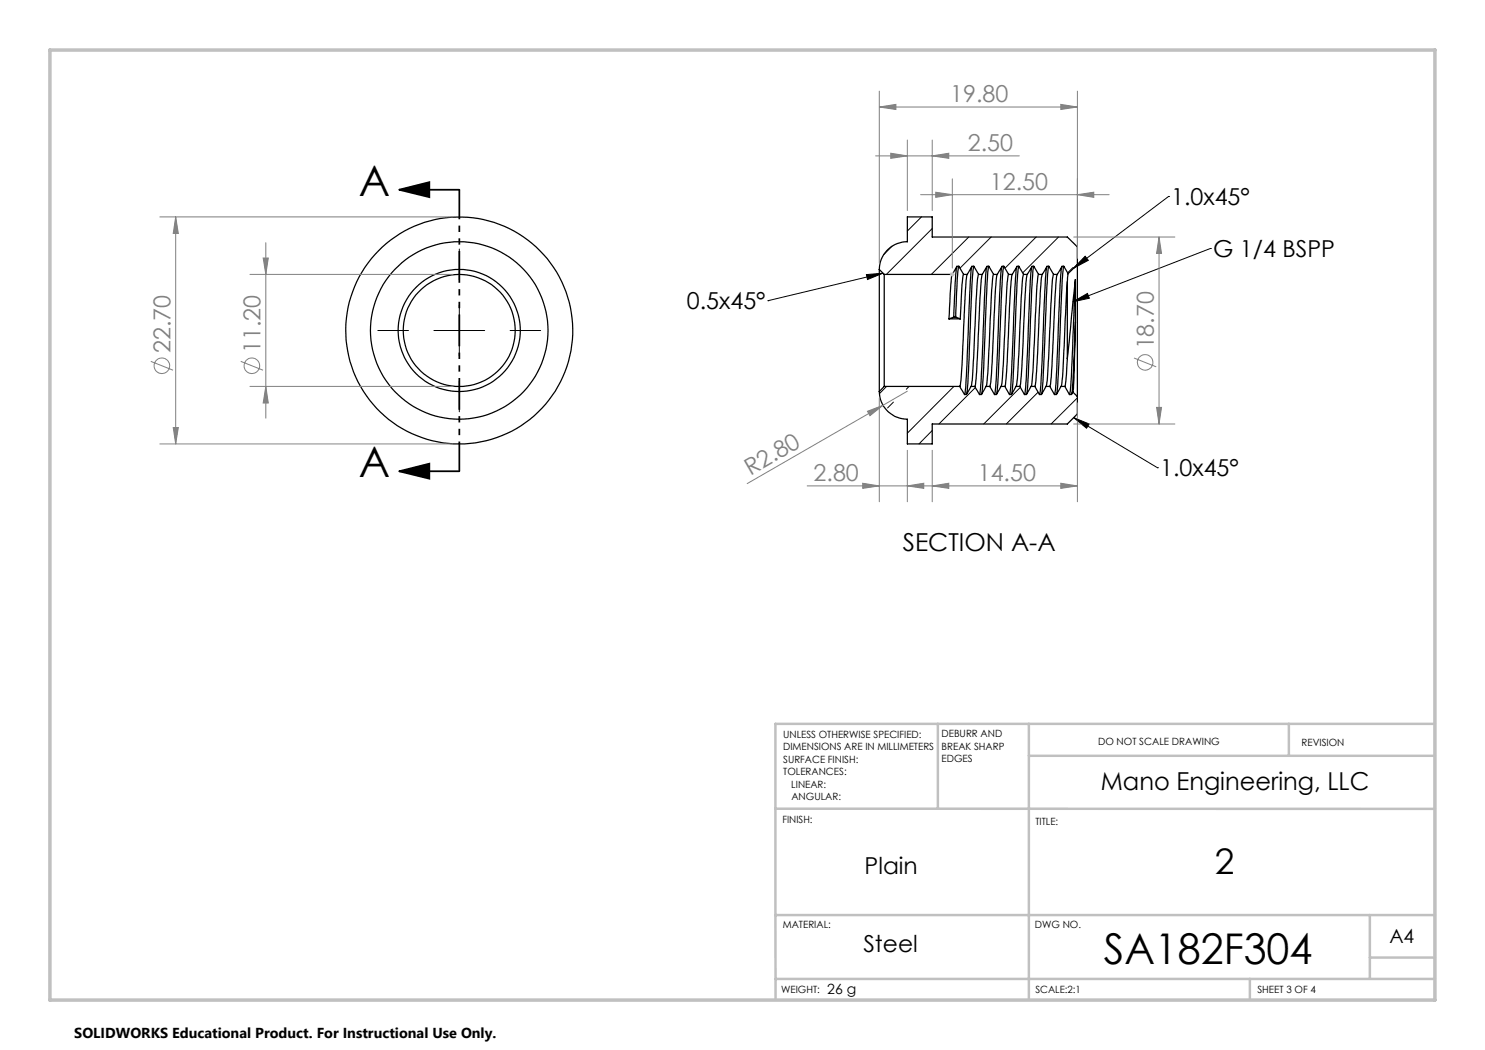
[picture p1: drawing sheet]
<svg xmlns="http://www.w3.org/2000/svg" width="297mm" height="210mm" viewBox="0 0 297 210" stroke-linecap="round" stroke-linejoin="round" font-family="sans-serif">
<g fill="none" stroke="#000" stroke-width=".25">
<path d="M175.9 53.9v24.4M175.9 53.9l.9 1M176.8 54.9v22.4M176.8 54.9h13.7M190.5 54.9l-.4 2.2-.3 6.7M191.3 53.4l-.3 3.2-.3 6.8M191.8 53.3l-.3 2.5-.4 7.6M191.8 53.3l.9 1.6M191.8 53.3h-.4l-.9 1.6M192.7 54.9l-.3 2-.3 6.9M192.7 54.9h.8M193.5 54.9l-.3 1.2-.1 2.1-.7 14.9-.2 3-.3 1.2"/>
<path d="M194.3 53.4l-.2 2.8-.4 7.9a176.7 176.7 0 0 1-.8 14.8M194.8 53.3l.9 1.6M194.8 53.3h-.1a318.1 318.1 0 0 0-1 20.8l-.4 4.7M194.8 53.3h-.4l-.9 1.6M195.7 54.9a66.9 66.9 0 0 0-.7 10.2l-.2 3.8a47.9 47.9 0 0 1-.6 8.4M195.7 54.9h.8M196.5 54.9l-.3 2-.4 7.9a110.2 110.2 0 0 1-.8 12.5h-.8M197.3 53.4l-.3 4.1-.3 7.2a156.5 156.5 0 0 1-.8 14.2M197.8 53.3l.9 1.6M197.8 53.3a150.6 150.6 0 0 0-.9 15.3l-.3 6.9-.3 3.3M197.8 53.3h-.4l-.9 1.6M198.7 54.9a65.6 65.6 0 0 0-.7 9.7l-.1 3.8a61.6 61.6 0 0 1-.7 8.9"/>
<path d="M198.7 54.9h.8M199.5 54.9a55.8 55.8 0 0 0-.7 9.2v1.2a98.1 98.1 0 0 1-.8 12h-.8M200.3 53.4l-.2 2.7-.4 7.9a157.7 157.7 0 0 1-.8 14.9M200.8 53.3l.9 1.6M200.8 53.3a130.9 130.9 0 0 0-.8 13.3l-.3 8.4-.4 3.8M200.8 53.3h-.4l-.9 1.6M201.7 54.9a184.5 184.5 0 0 0-.9 15.6l-.4 5.9-.2 .9M201.7 54.9h.8M202.5 54.9a125.5 125.5 0 0 0-.9 14.5l-.4 6.3-.2 1.6M203.3 53.4l-.3 4.1-.3 7.1a145.1 145.1 0 0 1-.8 14.3M203.8 53.3l.9 1.6M203.8 53.3a210.5 210.5 0 0 0-1 17.8l-.2 5.2-.3 2.5"/>
<path d="M203.8 53.3h-.4l-.9 1.6M204.7 54.9a80.5 80.5 0 0 0-.7 10.5l-.1 2.8a56.1 56.1 0 0 1-.7 9.1M204.7 54.9h.8M205.5 54.9a104.1 104.1 0 0 0-.9 12.8l-.3 7.5-.3 2.1M206.3 53.4l-.2 2.7-.4 9.2a116 116 0 0 1-.8 13.6M206.8 53.3l.9 1.6M206.8 53.3a119.9 119.9 0 0 0-.8 13.2l-.3 8.5-.4 3.8M206.8 53.3h-.4l-.9 1.6M207.7 54.9l-.3 2.1-.5 10.7a59.8 59.8 0 0 1-.7 9.6M207.7 54.9h.8M208.5 54.9l-.2 .7-.3 3.2-.6 13.7-.2 3.7-.2 1.1M209.3 53.4l-.2 2.3-.4 8.9a126.8 126.8 0 0 1-.8 14.3"/>
<path d="M209.8 53.3l.9 1.6M209.8 53.3a204.3 204.3 0 0 0-1 17.7l-.2 5.3-.3 2.5M209.8 53.3h-.4l-.9 1.6M210.7 54.9a81.7 81.7 0 0 0-.8 11.3v1.9a59 59 0 0 1-.7 9.2M210.7 54.9h.8M211.5 54.9a5.6 5.6 0 0 0-.4 2.7l-.3 6.7a109.4 109.4 0 0 1-.8 13M212.3 53.4l-.3 3.5-.3 7a185.5 185.5 0 0 1-.7 14.9l-.1 .1M212.8 53.3l.8 1.4M212.8 53.3a203.1 203.1 0 0 0-1 17.1l-.3 6.9-.2 1.5M212.8 53.3h-.4l-.9 1.6M213.6 54.7l-.1 1.7M215.1 55.9v8.5"/>
<path d="M215.1 55.9l-1.6 15.8M215.1 55.9l-.4 8.6a133 133 0 0 1-.8 14.4M215.5 52.9v26.4M215.5 52.9v-3.5l-2-2h-27.1v-4h-4.9v5a5.6 5.6 0 0 0-5.6 5.5M215.5 52.9l-1.9 1.8M175.9 78.3a5.6 5.6 0 0 0 5.6 5.5v5h4.9v-4h27.1l2-2v-3.5M176.8 77.3h15.1M176.8 77.3l-.9 1M189.8 63.8h2.3M190.7 63.4l-.9 .4M190.7 63.4h.4M191.1 63.4l1 .4"/>
<path d="M191.9 77.3l1 1.6M194.2 77.3l-.9 1.6h-.4M194.9 77.3l1 1.6M197.2 77.3l-.9 1.6h-.4M197.9 77.3l1 1.6M200.2 77.3l-.9 1.6h-.4M200.2 77.3h.8M201 77.3l.9 1.6M203.2 77.3l-.9 1.6h-.4M203.2 77.3h.8M204 77.3l.9 1.6M206.2 77.3l-.9 1.6h-.4"/>
<path d="M206.2 77.3h.8M207 77.3l.9 1.6M209.2 77.3l-.9 1.6h-.4M209.2 77.3h.8M210 77.3l.9 1.6M212.2 77.3l-.9 1.6h-.4M212.2 77.3h.8M213 77.3l.9 1.6M213.5 71.7v-15.3l-.6 12.1a56.8 56.8 0 0 1-.7 8.8M213.5 71.7l-.3 4.5-.2 1.1M214.6 78.4l-.3 .5h-.4M214.6 78.4l.9 .9"/>
<path d="M214.6 78.4h.1M215.1 64.4l-.3 11.1-.2 2.8M215.1 64.4a149.9 149.9 0 0 1-.8 14.4"/>
<circle cx="91.8" cy="66.1" r="17.8"/>
<circle cx="91.8" cy="66.1" r="12.2"/>
<circle cx="91.9" cy="66.1" r="11.2"/>
<circle cx="91.9" cy="66.1" r="22.7"/>
</g>
<g fill="none" stroke="#000" stroke-width=".2">
<path d="M233.7 39.3h.1M233.7 39.3l-19 14.3M91.9 49.8v6.1M173.3 54.9l3.3-.3-3.1 1.3zM176.6 54.6l-23 5.5M178.4 49.2l-1.7 1.7M184.3 43.4l-2.8 2.8M186.4 45.7l-9.1 9.2M193.7 47.4l-7.4 7.5M198.2 47.4l-6.2 6.2M207.2 47.4l-6.2 6.2M211.7 47.4l-7.2 7.2"/>
<path d="M214.6 53.5l-1.1 1.1M217 51.3l.7 .8-3 1.5zM242.1 49.7h.1M242.1 49.7l-27.5 10.7M75.6 66.1h6.1M86.8 66.1h10.1M91.9 61v10.2M91.9 76.3v6.1M102 66.1h6.1M153.6 60.1h.1M177.3 77.3l-1.4 1.4M181.8 77.3l-.5 .5"/>
<path d="M190.8 77.3l-9.3 9.3M195.1 77.5l-7.3 7.3M204 77.5l-7.3 7.3M207.6 78.4l-6.3 6.4M214.6 60.4l2.9-1.7 .4 .9zM215.5 79.6l-5.3 5.2M178.7 80.4l-1.2 1.2M186.4 86.1l-2.6 2.7M214.7 83.5l3.1 1.3-.5 .8zM214.7 83.5l16.8 10M231.5 93.5h.1"/>
</g>
<g fill="none" stroke="#808080" stroke-width=".2">
<path d="M175.9 18.2v34.4M215.5 18.2v33.4M175.1 31.2h28.8M175.9 21.4l3.3-.5v1zM175.9 21.4h39.6M178.2 30.6l3.3 .6-3.3 .5zM181.5 28v14.1M184.1 38.9h37.7M186.4 31.2l3.4-.6v1.1zM186.4 28v14.1M187.1 38.4l3.4 .5-3.4 .6zM190.5 35.8v17.8"/>
<path d="M212.2 20.9l3.3 .5-3.3 .5zM215.5 38.9l3.3-.5v1.1zM32 43.4h58.6M35.1 43.4l.6 3.3h-1.1zM35.1 43.4v45.4M50 54.9h40.6M52.6 51.6h1.1l-.5 3.3zM53.2 48.5v35.1M214.7 47.4h20.3M231.8 47.4l.5 3.3h-1zM231.8 47.4v37.4M30.2 72.3l4.4 1.7"/>
<path d="M48.2 72.3l4.4 1.7M50 77.3h40.6M53.2 77.3l.5 3.3h-1.1zM175.9 79.6v20.8M181.5 78.2l-4.9 2.9M226.8 71.6l4.4 1.8M32 88.8h58.6M34.6 85.5h1.1l-.6 3.3zM161.4 97.2h54.1M172.5 96.7l3.4 .5-3.4 .5zM173.5 82.3l3.1-1.2-2.6 2zM176.6 81.1l-27.2 15.6"/>
<path d="M181.5 97.2l3.2-.5v1zM181.5 90.1v10.3M186.4 97.2l3.4-.5v1zM186.4 90.1v10.3M212.2 96.7l3.3 .5-3.3 .5zM214.7 84.8h20.3M215.5 80.6v19.8M231.3 81.5h1l-.5 3.3z"/>
<circle cx="32.4" cy="73.2" r="1.55"/>
<circle cx="50.4" cy="73.2" r="1.55"/>
<circle cx="229" cy="72.5" r="1.56"/>
</g>
<path d="M79.8 38l6.1-1.6v3zM79.8 38h12.1M79.8 94.3l6.1-1.6v3zM79.8 94.3h12.1" fill="none" stroke="#000" stroke-width=".35"/>
<path d="M190 54.9h1M190.1 54.5l.7 .7M190.5 54.4v1M190.8 54.5l-.7 .7" fill="none" stroke="#c0c0c0" stroke-width=".2"/>
<path d="M91.9 37.9v56.3" fill="none" stroke="#000" stroke-width=".35" stroke-dasharray="6.3 1.3 1.3 1.3 1.3 1.3" stroke-dashoffset=".4" stroke-linecap="butt"/>
<path d="M187.6 144.8v16.9M205.8 144.8v55.2M205.8 151.2h81.2M257.8 144.8v6.4M287 144.8h-131.9v38.2M155.1 161.7l131.9 .1M155.1 183v17M155.1 183h131.9M155.1 195.8h131.9M250 195.8v4.2M274 183v12.8M274 191.5h13" fill="none" stroke="#c0c0c0" stroke-width=".5"/>
<path d="M10 10h277v190h-277z" fill="none" stroke="#c0c0c0" stroke-width=".7"/>
<g fill="#000">
<path d="M79.8 38l6.1-1.6v3zM79.8 94.3l6.1-1.6v3z"/>
<path d="M173.3 54.9l3.3-.3-3.1 1.3zM214.7 83.5l3.1 1.3-.5 .8zM217 51.3l.7 .8-3 1.5zM214.6 60.4l2.9-1.7 .4 .9z"/>
</g>
<g fill="#808080">
<path d="M173.5 82.3l3.1-1.2-2.6 2z"/>
<path d="M212.2 20.9l3.3 .5-3.3 .5zM175.9 21.4l3.3-.5v1zM181.5 97.2l3.2-.5v1zM172.5 96.7l3.4 .5-3.4 .5z"/>
<path d="M178.2 30.6l3.3 .6-3.3 .5zM186.4 31.2l3.4-.6v1.1zM186.4 97.2l3.4-.5v1zM212.2 96.7l3.3 .5-3.3 .5z"/>
<path d="M231.3 81.5h1l-.5 3.3zM231.8 47.4l.5 3.3h-1z"/>
<path d="M35.1 43.4l.6 3.3h-1.1zM34.6 85.5h1.1l-.6 3.3zM52.6 51.6h1.1l-.5 3.3zM53.2 77.3l.5 3.3h-1.1z"/>
<path d="M187.1 38.4l3.4 .5-3.4 .6zM215.5 38.9l3.3-.5v1.1z"/>
</g>
<g font-size="8.5">
<text x="71.8" y="39.2">A</text>
<text x="71.8" y="95.5">A</text>
<text x="220.8" y="192.7">SA182F304</text>
</g>
<text font-size="7.1" x="243" y="174.7">2</text>
<g font-size="4.9">
<text x="180.5" y="110.2">SECTION A-A</text>
<text x="220.2" y="157.9">Mano Engineering, LLC</text>
</g>
<g font-size="4.7" fill="#808080">
<text x="190" y="20.4">19.80</text>
<text x="193.6" y="30.1">2.50</text>
<text x="198" y="37.9">12.50</text>
<text x="34.1" y="70.6" transform="rotate(-90 34.1 70.6)">22.70</text>
<text x="52.1" y="70.6" transform="rotate(-90 52.1 70.6)">11.20</text>
<text x="230.8" y="69.9" transform="rotate(-90 230.8 69.9)">18.70</text>
<text x="150.1" y="95.2" transform="rotate(-30 150.1 95.2)">R2.80</text>
<text x="162.7" y="96.1">2.80</text>
<text x="195.6" y="96.1">14.50</text>
</g>
<g font-size="4.7">
<text x="234.2" y="41">1.0x45°</text>
<text x="242.6" y="51.4">G 1/4 BSPP</text>
<text x="137.4" y="61.8">0.5x45°</text>
<text x="232" y="95.3">1.0x45°</text>
<text x="172.9" y="174.7">Plain</text>
<text x="172.7" y="190.3">Steel</text>
</g>
<text font-size="3.9" x="277.9" y="188.5">A4</text>
<text font-size="2.9" x="14.9" y="207.6">SOLIDWORKS Educational Product. For Instructional Use Only.</text>
<text font-size="2.8" x="165.4" y="198.7">26 g</text>
<g font-size="2">
<text x="156.6" y="147.5">UNLESS OTHERWISE SPECIFIED:</text>
<text x="188.3" y="147.5">DEBURR AND</text>
<text x="188.3" y="150">BREAK SHARP</text>
<text x="219.6" y="149">DO NOT SCALE DRAWING</text>
<text x="260.3" y="149.2">REVISION</text>
<text x="156.6" y="150">DIMENSIONS ARE IN MILLIMETERS</text>
<text x="156.6" y="152.5">SURFACE FINISH:</text>
<text x="156.6" y="155">TOLERANCES:</text>
<text x="188.3" y="152.5">EDGES</text>
<text x="158.3" y="157.5">LINEAR:</text>
<text x="158.3" y="160">ANGULAR:</text>
<text x="156.5" y="164.6">FINISH:</text>
<text x="207.1" y="164.9">TITLE:</text>
<text x="156.6" y="185.5">MATERIAL:</text>
<text x="207" y="185.5">DWG NO.</text>
<text x="156.2" y="198.6">WEIGHT:</text>
<text x="207.1" y="198.6">SCALE:2:1</text>
<text x="251.5" y="198.6">SHEET 3 OF 4</text>
</g>
</svg>
